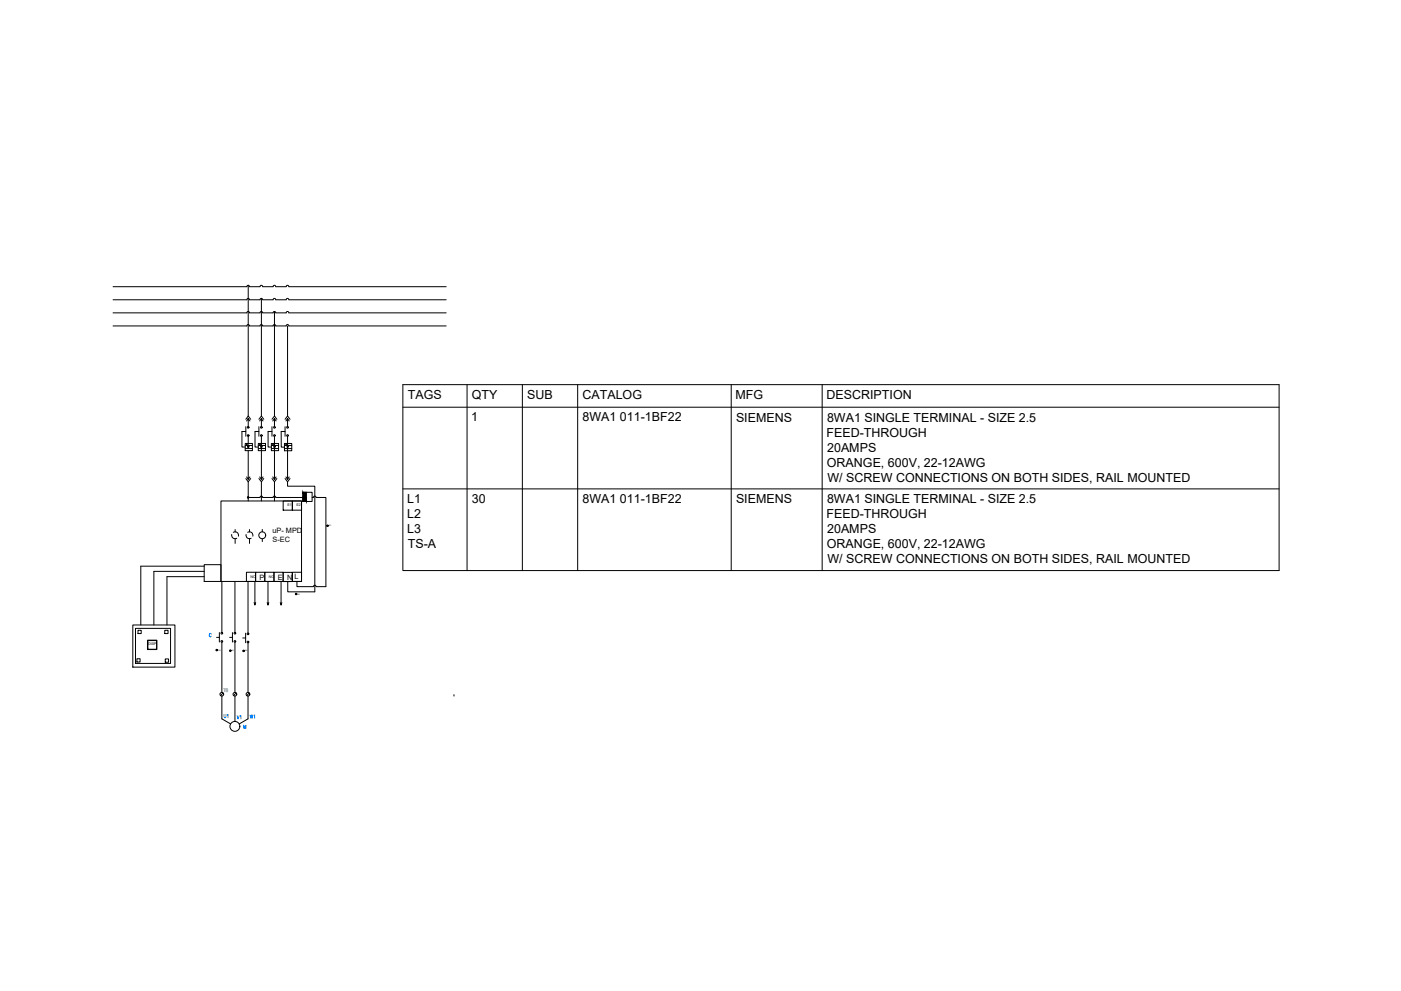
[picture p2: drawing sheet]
<svg xmlns="http://www.w3.org/2000/svg" width="594mm" height="420mm" viewBox="0 0 594 420" stroke-linecap="round" stroke-linejoin="round" font-family="sans-serif">
<!-- layer: WIRES -->
<g fill="none" stroke="#000" stroke-width=".42">
<path d="M47.9 121.6h56.8M47.9 127.1h56.8M47.9 132.6h56.8M47.9 138.2h56.8M104.7 121.5l.5-.5 .6 .5M104.7 127.1l.5-.6 .6 .6h4.5l.5-.6 .6 .6h4.4M104.7 132.6l.5-.5 .6 .5h4.5l.5-.5 .6 .5h4.4M104.7 138.2l.5-.6 .6 .6M105.3 121v55.4M105.8 121.6h4.5M105.8 138.2h4.5M110.3 121.5l.5-.5 .6 .5"/>
<path d="M110.3 138.2l.5-.6 .6 .6M110.8 126.5v49.9M111.4 121.6h4.4M111.4 138.2h4.4M115.8 121.5l.6-.5 .5 .5M115.8 127.1l.6-.6 .5 .6h4.4l.6-.6 .6 .6h66.7M115.8 132.6l.6-.5 .5 .5h4.4l.6-.5 .6 .5h66.7M115.8 138.2l.6-.6 .5 .6M116.4 132.1v44.3M116.9 121.6h4.5M116.9 138.2h4.5M121.3 121.5l.6-.5 .6 .5"/>
<path d="M121.3 138.2l.6-.6 .6 .6M121.9 138.2v38.2M122.5 121.6h66.7M122.5 138.2h66.7M105.3 178.1v2.8M110.8 178.1v2.8M116.4 178.1v2.8M121.9 178.1v2.8M102.6 182.9v6.6h1.4M105.3 185v3M105.3 191.1v11.4M108.1 182.9v6.6h1.4"/>
<path d="M110.8 185v17.5M113.7 182.9v6.6h1.4M116.4 185v17.5M119.2 183l.1 6.6h1.3M121.9 185v17.5M105.3 204.3v8.1M105.3 210.9h5M110.3 210.9l.5-.6 .6 .6M110.8 204.3v8.1M111.4 210.9h4.4M115.8 210.9l.6-.6 .5 .6M116.4 204.3v8.1"/>
<path d="M116.9 210.9h11.6M121.9 204.3v1.8h11.6v44.8h-11.5v-4.3M132.3 210.9h.6M132.9 210.9l.6-.6 .5 .6M134 210.9h4.2v37.8h-4.2l-.5-.6-.6 .6h-7v-2.2M86.6 240h-26.9v25M86.6 242.2h-21.4v22.8M86.6 244.5h-15.8v20.5M94.1 246.5v21.7M99.6 246.5v21.7M105.2 246.7v21.7M108.1 246.5v10"/>
<path d="M113.6 246.5v10M119.2 246.5v10M94.1 272.3v21.3M99.6 272.3v21.3M105.2 272.6v21M94.1 295.1v9.7M99.6 295.1v10.8M105.2 295.1v9.7l-3.8 2.1M192.5 294.5v.6"/>
</g>
<!-- layer: SYMS -->
<g fill="none" stroke="#000" stroke-width=".42">
<path d="M104.2 177.8l1.1-1.4 1 1.4M104.6 178.5l.7-1.1 .7 1.1M105.3 177.4v.7M109.8 177.8l1-1.4 1.1 1.4M110.1 178.5l.7-1.1 .7 1.1M110.8 177.4v.7M115.3 177.8l1.1-1.4 1 1.4M115.7 178.5l.7-1.1 .7 1.1M116.4 177.4v.7M120.9 177.8l1-1.4 1.1 1.4M121.3 178.5l.6-1.1 .7 1.1M121.9 177.4v.7"/>
<path d="M103 182.9h1.2M104 188h3v3.1h-3zM104.2 180.9v4.1M108.6 182.9h1.2M109.5 188h3.1v3.1h-3.1zM109.8 180.9v4.1M114.1 182.9h1.2M115.1 188h3v3.1h-3zM115.3 180.9v4.1M119.7 182.9h1.2M120.6 188h3.1v3.1h-3.1zM120.9 180.9v4.1"/>
<path d="M93.7 212.4h34.2v34.1h-34.2zM104.2 202.9l1.1 1.4 1-1.4M104.6 202.2l.7 1.1 .7-1.1M105.3 202.5v.8M109.8 202.9l1 1.4 1.1-1.4M110.1 202.2l.7 1.1 .7-1.1M110.8 202.5v.8M115.3 202.9l1.1 1.4 1-1.4M115.7 202.2l.7 1.1 .7-1.1M116.4 202.5v.8M120.1 212.4h3.9v3.9h-3.9zM120.9 202.9l1 1.4 1.1-1.4"/>
<path d="M121.3 202.2l.6 1.1 .7-1.1M121.9 202.5v.8M124 212.4h3.9v3.9h-3.9zM128.5 208.7h3.8v3.9h-3.8zM129.9 208.7v3.9M86.6 239.4h7.1v7.1h-7.1zM98.3 226.6a1.46 1.46 0 0 0 .5 1.5 1.46 1.46 0 0 0 1.6 .1M98.9 225.7a1.46 1.46 0 0 1 1.7 .1 1.46 1.46 0 0 1 .5 1.5M99.7 224.5v1M99.7 228.4v2M104.4 226.6a1.46 1.46 0 0 0 .5 1.5 1.46 1.46 0 0 0 1.6 .1M105 225.7a1.46 1.46 0 0 1 1.7 .1 1.46 1.46 0 0 1 .5 1.5"/>
<path d="M105.8 224.5v1M105.8 228.4v2M111.2 224.5v1M111.2 228.4v1.2M104.5 242.6h3.9v3.9h-3.9zM107.8 255.5l.3 1 .3-1M108.4 242.6h3.9v3.9h-3.9zM112.3 242.6h3.9v3.9h-3.9zM113.3 255.5l.3 1 .4-1M116.2 242.6h3.9v3.9h-3.9zM118.8 255.5l.4 1 .3-1M120.1 242.7h3.9v3.9h-3.9z"/>
<path d="M124 242.6h3.9v3.9h-3.9zM56.3 265h17.9v17.8h-17.9zM57.5 266.4h14.8v14.9h-14.8zM58.1 279.3h1.3v1.4h-1.3zM58.5 267.2h1.4v1.4h-1.4zM62.5 271.4h4v4h-4zM62.7 271.6h3.7v3.7h-3.7zM69.9 267.2h1.4v1.4h-1.4zM70.1 279.4h1.4v1.4h-1.4zM91.8 270.2h1.2M93 268.2v4M97.4 270.2h1.2"/>
<path d="M98.6 268.2v4M102.9 270.5h1.3M104.2 268.4v4.1M100.1 293.8l-1 1.1M105.7 293.8l-1 1.1"/>
<circle cx="105.2" cy="181.2" r=".36"/>
<circle cx="105.2" cy="184.7" r=".36"/>
<circle cx="110.8" cy="184.7" r=".36"/>
<circle cx="110.8" cy="181.2" r=".36"/>
<circle cx="116.4" cy="184.7" r=".36"/>
<circle cx="116.4" cy="181.2" r=".36"/>
<circle cx="121.9" cy="184.7" r=".36"/>
<circle cx="121.9" cy="181.2" r=".36"/>
<circle cx="105.2" cy="210.9" r=".32"/>
<circle cx="105.2" cy="210.9" r=".19"/>
<circle cx="105.2" cy="210.9" r=".11"/>
<circle cx="111.2" cy="226.9" r="1.46"/>
<circle cx="138.8" cy="222.9" r=".32"/>
<circle cx="138.8" cy="222.9" r=".19"/>
<circle cx="138.8" cy="222.9" r=".11"/>
<circle cx="125.6" cy="251.8" r=".32"/>
<circle cx="125.6" cy="251.8" r=".19"/>
<circle cx="125.6" cy="251.8" r=".11"/>
<circle cx="91.9" cy="275.6" r=".32"/>
<circle cx="91.9" cy="275.6" r=".19"/>
<circle cx="91.9" cy="275.6" r=".11"/>
<circle cx="94.1" cy="268.5" r=".36"/>
<circle cx="94.1" cy="271.9" r=".36"/>
<circle cx="97.7" cy="275.9" r=".32"/>
<circle cx="97.7" cy="275.9" r=".19"/>
<circle cx="97.7" cy="275.9" r=".11"/>
<circle cx="99.6" cy="268.5" r=".36"/>
<circle cx="99.6" cy="271.9" r=".36"/>
<circle cx="103.3" cy="276" r=".32"/>
<circle cx="103.3" cy="276" r=".19"/>
<circle cx="103.3" cy="276" r=".11"/>
<circle cx="105.1" cy="272.2" r=".36"/>
<circle cx="105.1" cy="268.7" r=".36"/>
<circle cx="99.6" cy="294.3" r=".78"/>
<circle cx="105.1" cy="294.3" r=".78"/>
<circle cx="99.6" cy="308" r="2.1"/>
</g>
<!-- layer: 0 -->
<g fill="none" stroke="#000" stroke-width=".42">
<path d="M102.6 182.9h.4M104 188.9h3M104 190.2h3M105.1 189.1l.6 .3-.6 .4zM105.3 188l-.8 .2v.5l.8 .2M108.1 182.9h.5M109.5 188.9h3.1M109.5 190.2h3.1M110.6 189.1l.7 .3-.7 .4zM110.8 188l-.7 .2v.5l.7 .2M113.7 182.9h.4M115.1 188.9h3"/>
<path d="M115.1 190.2h3M116.2 189.1l.7 .3-.7 .4zM116.4 188l-.7 .2v.5l.7 .2M119.2 182.9h.5M120.6 188.9h3.1M120.6 190.2h3.1M121.8 189.2l.6 .2-.6 .4zM121.9 188v.3h-.7v.4l.7 .2"/>
</g>
<!-- layer: SYMS -->
<g fill="#000" stroke="#000" stroke-width=".42">
<path d="M128.5 210.9l1.4 1.7v-1.7zM128.5 210.9l1.4 1.7h-1.4z"/>
<path d="M128.5 208.7l1.4 3.9v-3.9zM128.5 208.7l1.4 3.9h-1.4z"/>
</g>
<!-- layer: TAGS -->
<path d="M89.6 269a.45 .45 0 0 0-.5-.4 .45 .45 0 0 0-.4 .5v.4a.46 .46 0 0 0 .3 .5 .46 .46 0 0 0 .6-.3M103.3 308.8v-1.3l.5 1.3 .5-1.3v1.3" fill="none" stroke="#007fff" stroke-width=".42"/>
<!-- layer: MISC -->
<path d="M170.8 163.1h371.6v78.8h-371.6zM170.8 172.6h371.6M198 163.1v78.8M221.5 163.1v78.8M245 163.1v78.8M310.1 163.1v78.8M348.6 163.1v78.8M170.8 207.3h371.6" fill="none" stroke="#000" stroke-width=".42"/>
<g font-size="5.3">
<text x="172.9" y="169.2">TAGS</text>
<text x="200.1" y="169.2">QTY</text>
<text x="223.5" y="169.2">SUB</text>
<text x="247" y="169.2">CATALOG</text>
<text x="311.9" y="169.2">MFG</text>
<text x="350.5" y="169.2">DESCRIPTION</text>
<text x="199.7" y="178.7">1</text>
<text x="247" y="178.7">8WA1 011-1BF22</text>
<text x="312.1" y="178.8">SIEMENS</text>
<text x="350.7" y="178.8">8WA1 SINGLE TERMINAL - SIZE 2.5</text>
<text x="350.5" y="185.1">FEED-THROUGH</text>
<text x="350.7" y="191.5">20AMPS</text>
<text x="350.7" y="197.9">ORANGE, 600V, 22-12AWG</text>
<text x="350.9" y="204.3">W/ SCREW CONNECTIONS ON BOTH SIDES, RAIL MOUNTED</text>
<text x="172.7" y="213.3">L1</text>
<text x="200.1" y="213.3">30</text>
<text x="247" y="213.3">8WA1 011-1BF22</text>
<text x="312.1" y="213.4">SIEMENS</text>
<text x="350.7" y="213.4">8WA1 SINGLE TERMINAL - SIZE 2.5</text>
<text x="172.7" y="219.7">L2</text>
<text x="350.5" y="219.8">FEED-THROUGH</text>
<text x="172.7" y="226">L3</text>
<text x="350.7" y="226.2">20AMPS</text>
<text x="172.9" y="232.3">TS-A</text>
<text x="350.7" y="232.5">ORANGE, 600V, 22-12AWG</text>
<text x="350.9" y="238.9">W/ SCREW CONNECTIONS ON BOTH SIDES, RAIL MOUNTED</text>
</g>
<g font-size="4.4">
<text x="93.8" y="294.6">TB</text>
<text x="94.2" y="305.5">U1</text>
</g>
<g font-size="4.4" fill="#007fff">
<text x="105.1" y="305.9">W1</text>
<text x="99.5" y="306.2">V1</text>
</g>
<g font-size="3.1">
<text x="115.5" y="226.1">uP- MPD</text>
<text x="115.6" y="229.9">S-EC</text>
<text x="110" y="246">P</text>
<text x="117.8" y="246">E</text>
<text x="121.7" y="246">N</text>
<text x="124.9" y="245.7">L</text>
</g>
<g font-size="1.6">
<text x="121.8" y="214.6">E1</text>
<text x="125.7" y="214.6">E2</text>
<text x="106.3" y="244.9">NC</text>
<text x="114.1" y="244.9">NO</text>
<text x="62.8" y="273.7">DISP</text>
</g>
<g font-size=".8">
<text x="139.2" y="223.2">-R3</text>
<text x="125.9" y="252.1">-N3</text>
<text x="92.4" y="275.9">-R4</text>
<text x="98" y="276.1">-Y4</text>
<text x="103.7" y="276.2">-B4</text>
</g>
</svg>
